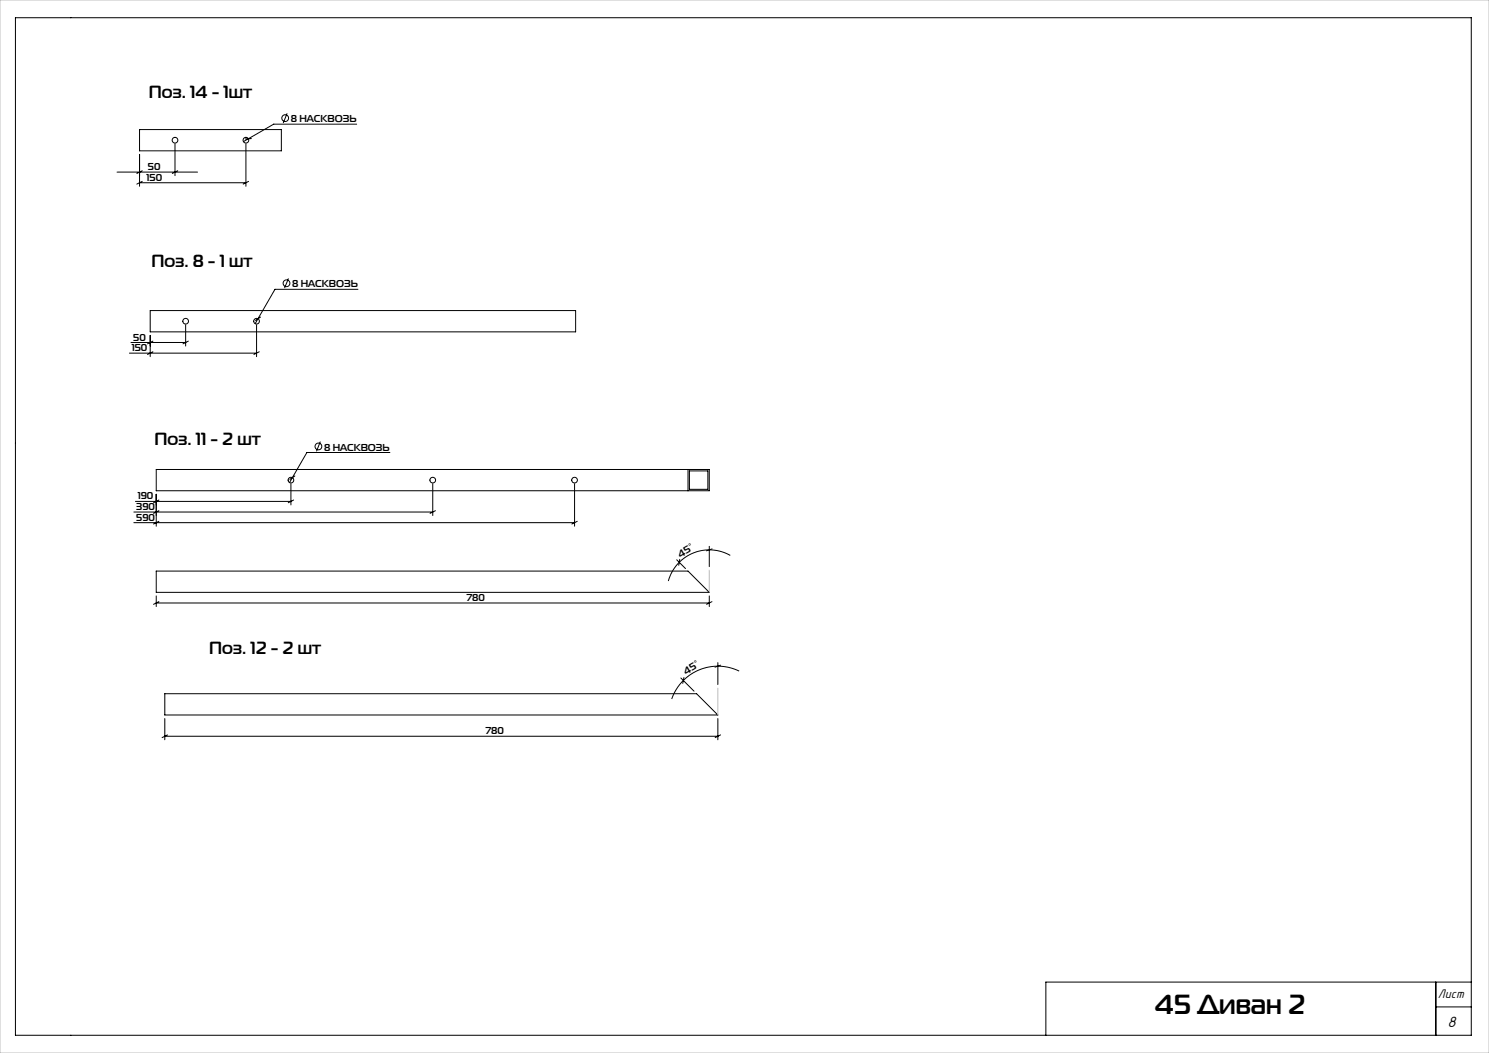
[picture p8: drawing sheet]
<svg xmlns="http://www.w3.org/2000/svg" width="420mm" height="297mm" viewBox="0 0 420 297" stroke-linecap="round" stroke-linejoin="round" font-family="sans-serif">
<g fill="none" stroke="#000" stroke-width=".28">
<path d="M4.4 5h410.6v287h-410.6zM39.4 36.5h40v6h-40zM70.9 39.1l-1.7 .1M81 32l-1.1 2.7M100.6 35h-23.4l-8.5 4.9M33 48.5h22.7M39.4 43.5v9M39.4 51.5h30M40.1 48.2l-1.5 .7M40.1 51.2l-1.5 .7M49.4 40.5v9M50.1 48.2l-1.5 .7"/>
<path d="M69.4 40.5v12M70.1 51.2l-1.5 .7M81.4 78.5l-1.1 2.8M36.5 99.6h35.9M36.9 96.6h15.5M42.4 87.6h120v6h-120zM42.4 94.6v6M43.1 96.2l-1.5 .8M43.1 99.2l-1.5 .8M52.4 91.6v6M53.1 96.2l-1.5 .8M72.4 91.6v9"/>
<path d="M73.1 99.2l-1.5 .8M73.5 89.4l-1.4 1M101 81.6h-23.4l-5.6 9.7M44.1 132.4h156v6h-156zM44.1 139.4v9M82.1 136.4v6M83.2 134.3l-1.4 .9M90.4 124.6l-1.1 2.7M110 127.6h-23.4l-4.9 8.5M122.1 136.4v9M162.1 136.4v12M194.1 132.4v6"/>
<path d="M194.5 132.8h5.2v5.2h-5.2zM37.8 144.4h84.3M37.8 147.4h124.3M38.2 141.4h43.9M44.8 147l-1.5 .8M44.8 141l-1.5 .8M44.8 144l-1.5 .8M82.8 141l-1.5 .8M122.8 144l-1.5 .8M162.8 147l-1.5 .8M190.9 157.9l2.5 2.5M191.7 157.8l-.3 1.6"/>
<path d="M200.1 154.1v5.7M200.9 154.8l-1.6 .6M206 156.7a12 12 0 0 0-17.5 7.2M44.1 161.1h150l6 6h-156zM44.1 168.1v3M44.1 170.1h156M44.8 169.7l-1.5 .8M200.1 168.1v3M200.8 169.7l-1.5 .8M46.5 195.7h150l6 6h-156zM192 191.2l3.8 3.8M192.9 191.1l-.3 1.7"/>
<path d="M202.5 186.9v6.2M203.3 187.6l-1.6 .6M208.5 189.3a13.8 13.8 0 0 0-19 7.9M46.5 202.7v6M46.5 207.7h156M47.2 207.3l-1.5 .7M202.5 202.7v6M203.2 207.3l-1.5 .7M405 277v15M415 277h-120v15M405 284h10"/>
<circle cx="49.4" cy="39.5" r=".8"/>
<circle cx="69.4" cy="39.5" r=".8"/>
<circle cx="80.4" cy="33.3" r=".95"/>
<circle cx="80.8" cy="79.9" r=".95"/>
<circle cx="52.4" cy="90.6" r=".8"/>
<circle cx="72.4" cy="90.6" r=".8"/>
<circle cx="82.1" cy="135.4" r=".8"/>
<circle cx="89.8" cy="125.9" r=".95"/>
<circle cx="122.1" cy="135.4" r=".8"/>
<circle cx="162.1" cy="135.4" r=".8"/>
</g>
<path d="M0 0h420v297h-420zM200.1 160.8v6.3M202.5 194.1v7.6" fill="none" stroke="#c0c0c0" stroke-width=".28"/>
<text font-size="7.8" x="325.8" y="285.9">45 Диван 2</text>
<g font-size="4.9">
<text x="42" y="27.7">Поз. 14 - 1шт</text>
<text x="42.7" y="75.4">Поз. 8 - 1 шт</text>
<text x="43.6" y="125.6">Поз. 11 - 2 шт</text>
<text x="59" y="184.5">Поз. 12 - 2 шт</text>
</g>
<text font-size="4.4" x="408.3" y="289.8">8</text>
<text font-size="3.7" x="405.6" y="281.4">Лист</text>
<g font-size="2.8">
<text x="82" y="34.5">8 НАСКВОЗЬ</text>
<text x="41.7" y="48">50</text>
<text x="41.3" y="51">150</text>
<text x="82.4" y="81">8 НАСКВОЗЬ</text>
<text x="37.2" y="99">150</text>
<text x="37.6" y="96">50</text>
<text x="91.4" y="127.1">8 НАСКВОЗЬ</text>
<text x="38.4" y="143.9">390</text>
<text x="38.9" y="140.9">190</text>
<text x="38.4" y="146.9">590</text>
<text x="191.9" y="157.3" transform="rotate(-29 191.9 157.3)">45°</text>
<text x="131.7" y="169.5">780</text>
<text x="193.4" y="190.3" transform="rotate(-29 193.4 190.3)">45°</text>
<text x="137" y="207.1">780</text>
</g>
</svg>
